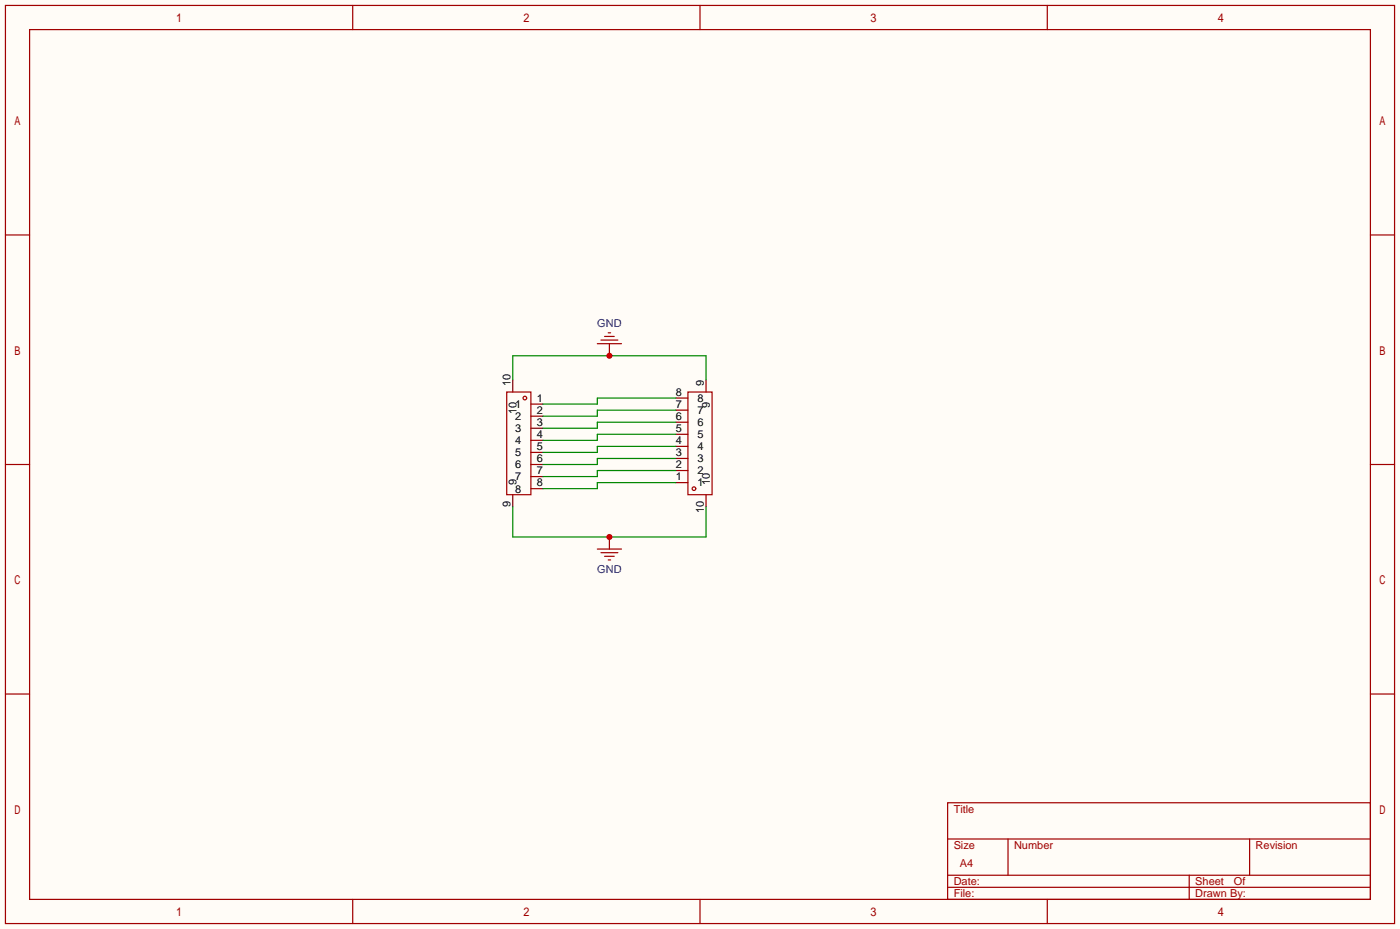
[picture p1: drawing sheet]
<svg xmlns="http://www.w3.org/2000/svg" width="294mm" height="195mm" viewBox="0 0 294 195" stroke-linecap="round" stroke-linejoin="round" font-family="sans-serif">
<path d="M0 0h294.4v195.3h-294.4z" fill="#fffcf7"/>
<g fill="none" stroke="#870000" stroke-width=".25">
<path d="M107.8 79.9v2.5M128.1 72.3v2.5M148.5 79.9v2.5M111.6 85h2.6M111.6 87.5h2.6M111.6 90h2.6M111.6 92.6h2.6M111.6 95.1h2.6M111.6 97.7h2.6M142.1 98.9h2.6M142.1 96.4h2.6M142.1 93.9h2.6"/>
<path d="M142.1 91.3h2.6M142.1 88.8h2.6M142.1 86.2h2.6M142.1 83.7h2.6M107.8 104v2.6M111.6 100.2h2.6M111.6 102.7h2.6M128.1 112.9v2.5M142.1 101.5h2.6M148.5 104v2.6"/>
</g>
<g fill="none" stroke="#a10000" stroke-width=".25">
<path d="M1.1 1.1h292.1v193.1h-292.1zM6.2 6.2h282v182.9h-282zM74.2 1.1v5.1M147.2 1.1v5.1M220.2 1.1v5.1M1.1 49.4h5.1M288.2 49.4h5M125.6 72.3h5.1M126.4 71.5h3.5M127.1 70.7h2.1M127.9 70h.5M1.1 97.7h5.1"/>
<path d="M106.6 82.4h5v21.6h-5zM144.7 82.4h5v21.6h-5zM288.2 97.7h5M125.6 115.4h5.1M126.4 116.2h3.5M127.1 117h2.1M127.9 117.7h.5M1.1 145.9h5.1M288.2 145.9h5M199.3 168.8h88.9v20.3h-88.9zM199.3 176.4h88.9M212 176.4v7.6"/>
<path d="M262.8 176.4v7.6M74.2 189.1v5.1M147.2 189.1v5.1M199.3 186.6h88.9M199.3 184h88.9M220.2 189.1v5.1M250.1 184v5.1"/>
<circle cx="110.4" cy="83.7" r=".38"/>
<circle cx="145.9" cy="102.7" r=".38"/>
</g>
<path d="M107.8 79.9v-5.1h40.7v5.1" fill="none" stroke="#008700" stroke-width=".25"/>
<circle cx="128.1" cy="74.8" r=".63" fill="#c00"/>
<path d="M107.8 106.6v6.3h40.7v-6.3" fill="none" stroke="#008700" stroke-width=".25"/>
<circle cx="128.1" cy="112.9" r=".63" fill="#c00"/>
<path d="M142.1 83.7h-16.5v1.3h-11.4M142.1 86.2h-16.5v1.3h-11.4M142.1 88.8h-16.5v1.2h-11.4M142.1 91.3h-16.5v1.3h-11.4M142.1 93.9h-16.5v1.2h-11.4M142.1 96.4h-16.5v1.3h-11.4M142.1 98.9h-16.5v1.3h-11.4M142.1 101.5h-16.5v1.2h-11.4" fill="none" stroke="#008700" stroke-width=".25"/>
<g font-size="2.3" fill="#00f">
<text x="125.6" y="68.8">GND</text>
<text x="125.6" y="120.6">GND</text>
</g>
<g font-size="2.3">
<text x="107.4" y="81.2" transform="rotate(-90 107.4 81.2)">10</text>
<text x="142.1" y="83.2">8</text>
<text x="148" y="81.2" transform="rotate(-90 148 81.2)">9</text>
<text x="108.3" y="85.8">1</text>
<text x="108.3" y="88.3">2</text>
<text x="108.6" y="87" transform="rotate(-90 108.6 87)">10</text>
<text x="112.9" y="84.5">1</text>
<text x="112.9" y="87">2</text>
<text x="112.9" y="89.6">3</text>
<text x="142.1" y="88.3">6</text>
<text x="142.1" y="85.8">7</text>
<text x="146.7" y="89.6">6</text>
<text x="146.7" y="87">7</text>
<text x="146.7" y="84.5">8</text>
<text x="149.3" y="85.7" transform="rotate(-90 149.3 85.7)">9</text>
<text x="108.3" y="90.9">3</text>
<text x="108.3" y="93.4">4</text>
<text x="108.3" y="95.9">5</text>
<text x="112.9" y="92.1">4</text>
<text x="112.9" y="94.7">5</text>
<text x="142.1" y="95.9">3</text>
<text x="142.1" y="93.4">4</text>
<text x="142.1" y="90.9">5</text>
<text x="146.7" y="94.7">4</text>
<text x="146.7" y="92.1">5</text>
<text x="108.3" y="98.5">6</text>
<text x="108.3" y="101">7</text>
<text x="108.6" y="102" transform="rotate(-90 108.6 102)">9</text>
<text x="112.9" y="97.2">6</text>
<text x="112.9" y="99.7">7</text>
<text x="142.1" y="101">1</text>
<text x="142.1" y="98.5">2</text>
<text x="146.7" y="99.7">2</text>
<text x="146.7" y="97.2">3</text>
<text x="149.3" y="102" transform="rotate(-90 149.3 102)">10</text>
<text x="107.4" y="106.6" transform="rotate(-90 107.4 106.6)">9</text>
<text x="108.3" y="103.6">8</text>
<text x="112.9" y="102.3">8</text>
<text x="146.7" y="102.3">1</text>
<text x="148" y="107.9" transform="rotate(-90 148 107.9)">10</text>
</g>
<g font-size="2.3" fill="#a00000">
<text x="200.5" y="170.9">Title</text>
<text x="200.5" y="178.5">Size</text>
<text x="213.2" y="178.5">Number</text>
<text x="264" y="178.5">Revision</text>
<text x="201.8" y="182.3">A4</text>
<text x="200.5" y="188.6">File:</text>
<text x="200.5" y="186.1">Date:</text>
<text x="251.3" y="188.6">Drawn By:</text>
<text x="251.3" y="186.1">Sheet</text>
<text x="259.5" y="186.1">Of</text>
</g>
</svg>
